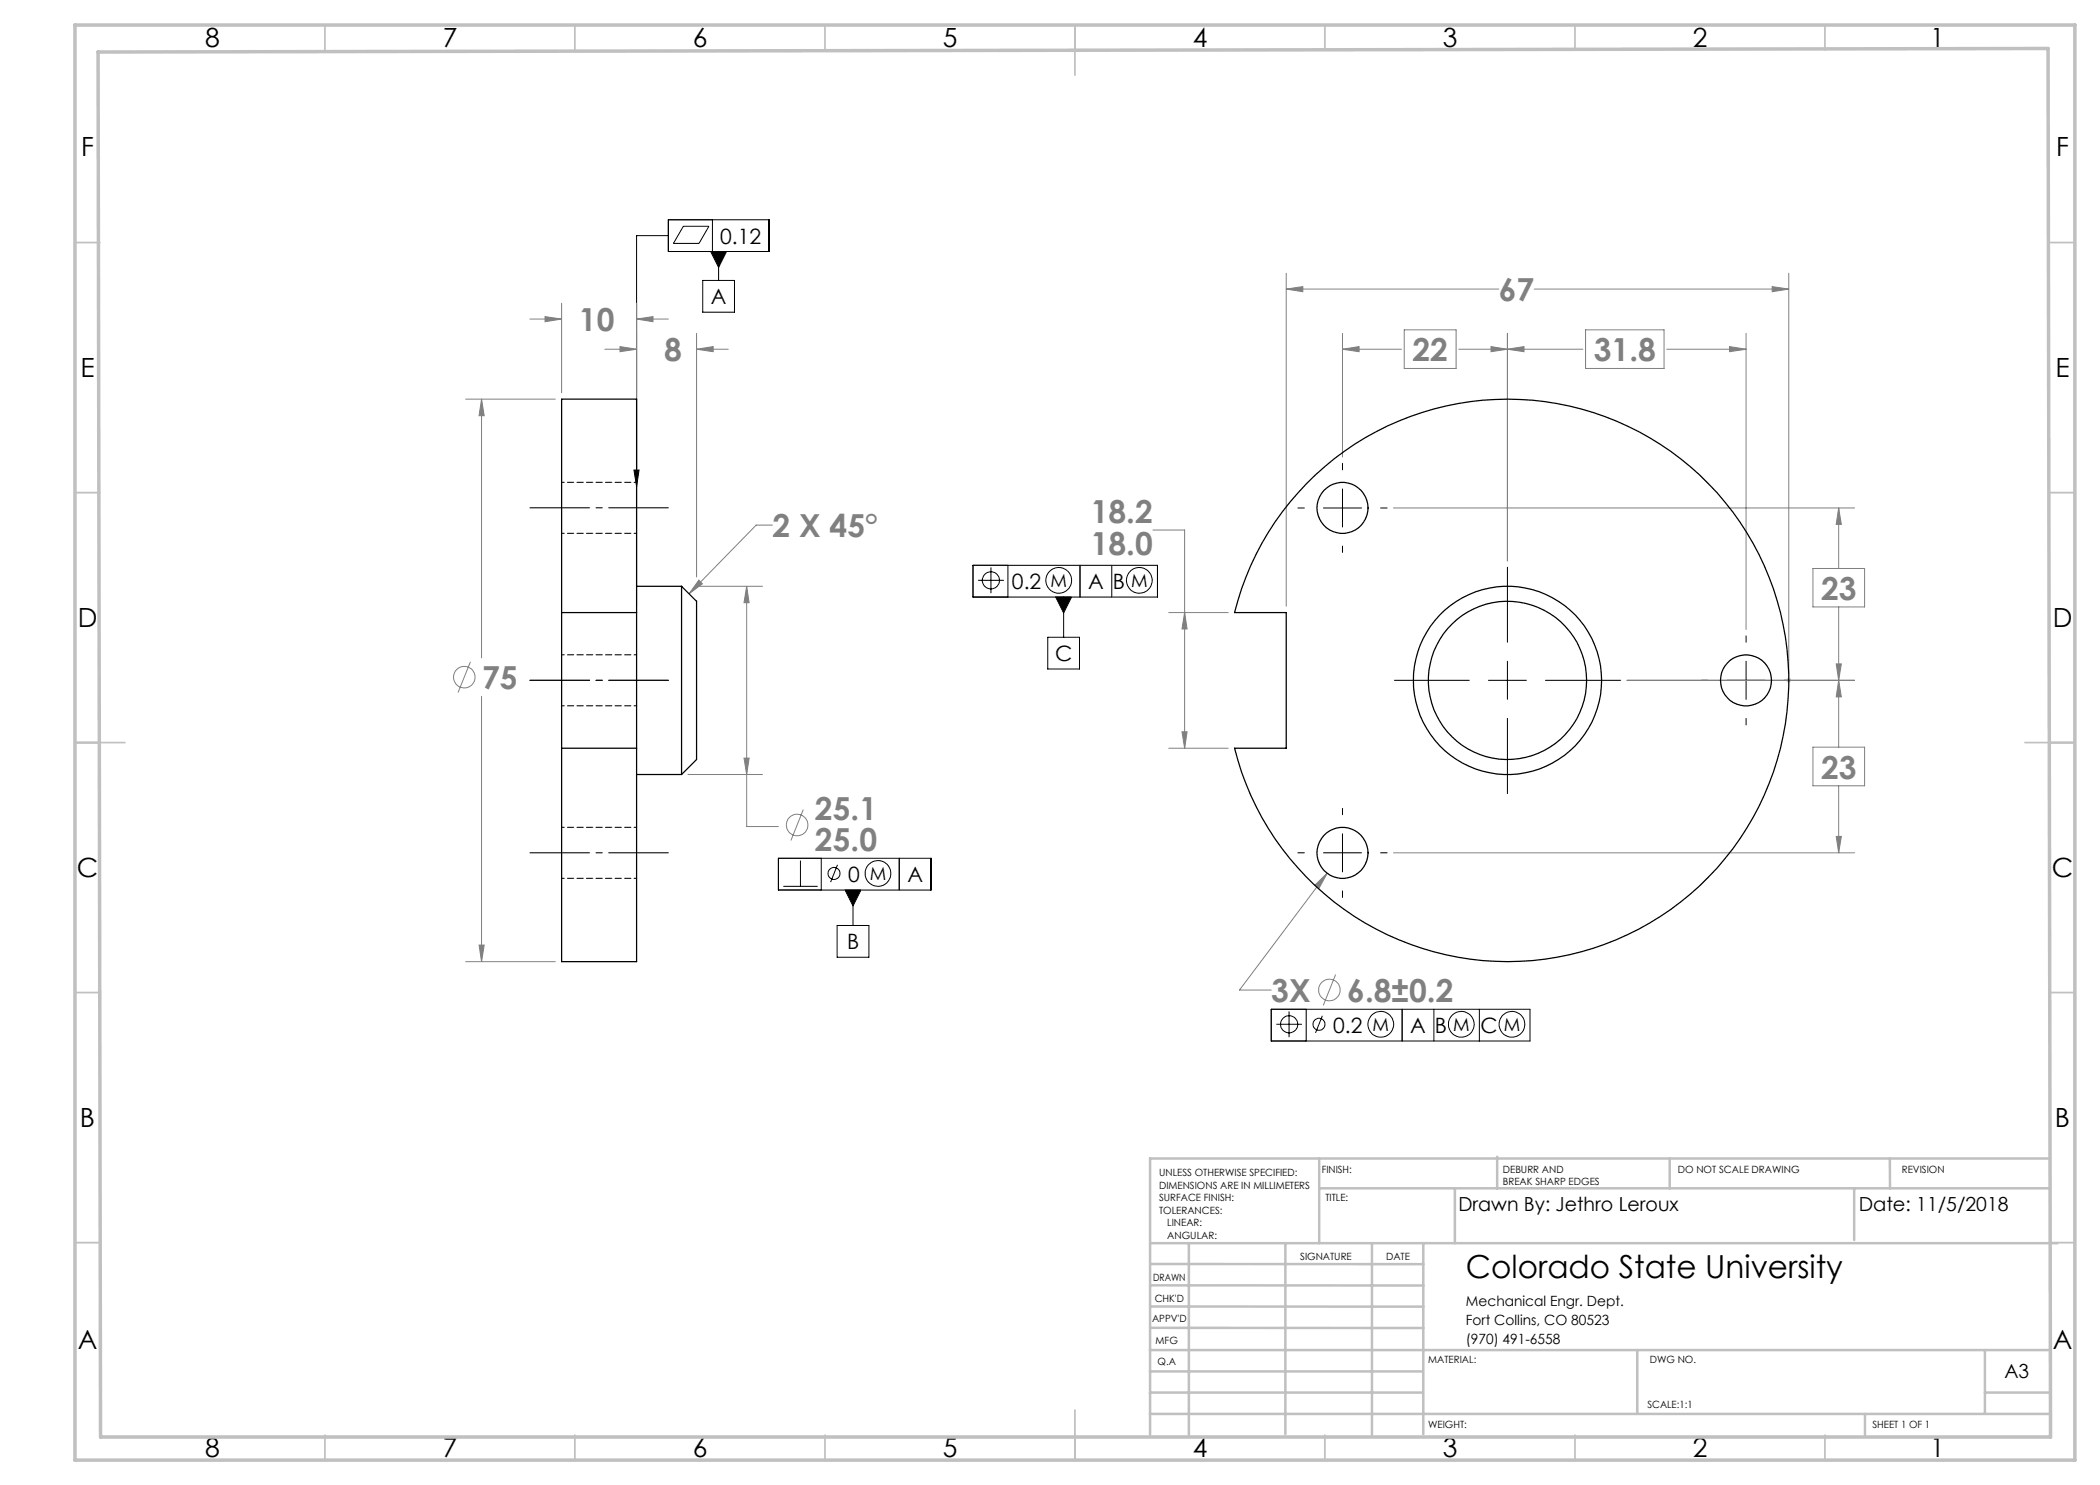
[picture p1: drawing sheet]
<svg xmlns="http://www.w3.org/2000/svg" width="420mm" height="297mm" viewBox="0 0 420 297" stroke-linecap="round" stroke-linejoin="round" font-family="sans-serif">
<g fill="none" stroke="#808080" stroke-width=".2">
<path d="M257.2 57.8l3.4-.5v1zM257.2 54.6v66.6M257.2 57.8h42.6M306.8 57.8h51M354.4 57.3l3.4 .5-3.4 .5zM357.8 54.6v80.2M93.1 79.8h18M96.3 79.8l.5 3.3h-1zM96.3 79.8v51.8M106 63.8h6.3M109 63.3l3.3 .5-3.3 .5zM112.3 60.6v18"/>
<path d="M121 69.8h6.3M124 69.3l3.3 .5-3.3 .5zM127.3 63.8l3.3-.5v1zM127.3 60.6v60.6M127.3 63.8h6.4M139.3 69.8l3.3-.5v1zM139.3 66.7v48.7M139.3 69.8h6.4M268.5 69.8l3.3-.5v1zM268.5 69.8h11.8M268.5 66.7v24.7M280.8 66h10.4v7.7h-10.4z"/>
<path d="M291.7 69.8h24.9M298.2 69.3l3.3 .5-3.3 .5zM301.5 69.8l3.3-.5v1zM301.5 66.7v45.5M317.1 66h15.7v7.7h-15.7zM333.3 69.8h15.9M345.9 69.3l3.3 .5-3.3 .5zM349.2 66.7v59.2M139.4 117.3h13.1M139.8 116l.7 .8-2.7 1.9zM149.3 117.3l.5 3.2h-1zM149.3 117.3v48h6.4"/>
<path d="M154.5 105h-3.3l-13.4 13.7M230.6 106h6.3v43.6M278.7 101.6h92.2M362.6 113.7h10.3v7.7h-10.3zM367.7 101.6l.6 3.3h-1.1zM367.7 101.6v12.1M94.1 132.4l-2.5 6.1M96.3 139.3v53M233.8 122.5h11.8M236.9 122.5l.5 3.3h-1zM325.4 136.1h45.5M367.2 132.8h1.1l-.6 3.3z"/>
<path d="M367.7 136.1l.6 3.3h-1.1zM367.7 121.4v28M137.6 154.9h14.9M148.8 151.6h1l-.5 3.3zM233.8 149.6h11.8M236.4 146.4h1l-.5 3.2zM362.6 149.4h10.3v7.8h-10.3zM367.7 157.2v13.4M160.7 161.9l-2.5 6.2M263 177l2.4-2.3-1.6 2.9zM265.4 174.7l-17.5 23.3h6.3M278.7 170.6h92.2"/>
<path d="M367.2 167.3h1.1l-.6 3.3zM93.1 192.3h18M95.8 189h1l-.5 3.3zM267.1 194.9l-2.4 6.2"/>
<circle cx="92.8" cy="135.4" r="2.16"/>
<circle cx="159.4" cy="165" r="2.15"/>
<circle cx="265.9" cy="198" r="2.16"/>
</g>
<g fill="none" stroke="#000" stroke-width=".2">
<path d="M133.7 44h20.1v6.3h-20.1zM133.7 47.1h-6.4v50.2M136.7 45.3h5.1l-2 3.4h-5.1zM140.5 56.1h6.4v6.3h-6.4zM142.1 50.3h3.2l-1.6 3.2zM142.5 44v6.3M143.7 50.3v5.8M126.8 94h1l-.5 3.3zM268.5 92.7v1.3M268.5 97.8v7.6M194.6 113.1h36.9v6.3h-36.9zM195.6 116.1h5.2"/>
<path d="M198.2 113.5v5.1M201.6 113.1v6.3M211.1 119.4h3.2l-1.6 3.2zM212.7 119.4v8.1M216 113.1v6.3M222.4 113.1v6.3M259.6 101.6h1.3M264.7 101.6h7.6M268.5 109.2v1.3M276.1 101.6h1.3M301.5 113.4v15M209.5 127.5h6.4v6.3h-6.4z"/>
<path d="M278.9 136.1h15M297.7 136.1h7.6M301.5 132.3v7.6M309.1 136.1h15M340.3 136.1h1.3M345.4 136.1h7.6M349.2 127.2v1.2M349.2 132.3v7.6M356.8 136.1h1.3M301.5 143.7v15M349.2 143.7v1.3M155.7 171.7h30.5v6.3h-30.5z"/>
<path d="M156.7 177.3h6.8M160.1 172.1v5.2M164.3 171.7v6.3M167.5 173l-1.4 3.4M169 178h3.2l-1.6 3.2zM170.6 178v7.1M179.8 171.7v6.3M259.6 170.6h1.3M264.7 170.6h7.6M268.5 161.7v1.2M268.5 166.8v7.6M268.5 178.2v1.3"/>
<path d="M276.1 170.6h1.3M167.4 185.1h6.4v6.3h-6.4zM254.2 201.9h51.8v6.3h-51.8zM255.3 204.9h5.1M257.8 202.3v5.1M261.2 201.9v6.3M264.5 203.2l-1.4 3.4M280.4 201.9v6.3M286.8 201.9v6.3M295.9 201.9v6.3"/>
<circle cx="198.2" cy="116.1" r="1.72"/>
<circle cx="211.7" cy="116.1" r="2.57"/>
<circle cx="227.9" cy="116.1" r="2.57"/>
<circle cx="166.8" cy="174.7" r="1.19"/>
<circle cx="175.6" cy="174.7" r="2.57"/>
<circle cx="257.8" cy="204.9" r="1.71"/>
<circle cx="263.8" cy="204.9" r="1.2"/>
<circle cx="276.2" cy="204.9" r="2.57"/>
<circle cx="292.3" cy="204.9" r="2.58"/>
<circle cx="302.4" cy="204.9" r="2.58"/>
</g>
<path d="M357.3 136.1h.9M357.4 135.7l.7 .8M357.8 135.6v1M358.1 135.7l-.7 .8" fill="none" stroke="#c0c0c0" stroke-width=".2"/>
<path d="M106 101.6h27.7M106 136.1h27.7M133.7 136.1h-27.7M106 170.6h27.7" fill="none" stroke="#000" stroke-width=".2" stroke-dasharray="15.2 1.3 1.3 1.3" stroke-dashoffset="3.3"/>
<g fill="none" stroke="#c0c0c0" stroke-width=".35">
<path d="M65 5v5M115 5v5M165 5v5M215 5v10M265 5v5M315 5v5M365 5v5M15 48.5h5M410 48.5h5M15 98.5h5M410 98.5h5M15 148.5h10"/>
<path d="M405 148.5h10M15 198.5h5M410 198.5h5M15 248.5h5M410 248.5h5M65 287v5M115 287v5M165 287v5M215 282v10M265 287v5M315 287v5M365 287v5"/>
</g>
<g fill="none" stroke="#c0c0c0" stroke-width=".5">
<path d="M263.8 231.7v16.9M263.8 237.7h146.2M291 237.7v10.9M299.4 231.3v6.4M333.9 231.7v6M370.8 237.7v10.3M378 231.7v6M410 231.7h-180v55.2M230.1 248.6h181.4M230.1 257.1h54.6M230.1 252.8h54.6M237.8 248.8v38.2"/>
<path d="M257.1 248.6v38.2M274.4 248.8v38.2M284.7 248.6v38.2M230 278.5h54.6M230 274.3h54.6M230 270h180M230 265.6h54.7M230.1 261.3h54.6M327.4 270v12.8M397 278.5h13M397 270v12.8M230 282.8h180"/>
<path d="M373 282.8v4.2"/>
</g>
<path d="M15 5h400v287h-400zM19.6 10.4l390-.7 .5 277.7h-390z" fill="none" stroke="#c0c0c0" stroke-width=".7"/>
<path d="M126.8 94h1l-.5 3.3zM142.1 50.3l1.6 3.2 1.6-3.2zM169 178l1.6 3.2 1.6-3.2zM211.1 119.4l1.6 3.2 1.6-3.2z" fill="#000"/>
<g fill="#808080">
<path d="M354.4 57.3l3.4 .5-3.4 .5zM257.2 57.8l3.4-.5v1z"/>
<path d="M127.3 63.8l3.3-.5v1zM109 63.3l3.3 .5-3.3 .5zM124 69.3l3.3 .5-3.3 .5zM139.3 69.8l3.3-.5v1zM96.3 79.8l.5 3.3h-1zM95.8 189h1l-.5 3.3zM149.3 117.3l.5 3.2h-1zM148.8 151.6h1l-.5 3.3zM139.8 116l.7 .8-2.7 1.9zM236.9 122.5l.5 3.3h-1zM236.4 146.4h1l-.5 3.2zM263 177l.8 .6 1.6-2.9zM268.5 69.8l3.3-.5v1zM298.2 69.3l3.3 .5-3.3 .5zM301.5 69.8l3.3-.5v1zM345.9 69.3l3.3 .5-3.3 .5zM367.2 167.3h1.1l-.6 3.3zM367.7 136.1l.6 3.3h-1.1zM367.2 132.8h1.1l-.6 3.3zM367.7 101.6l.6 3.3h-1.1z"/>
</g>
<g fill="none" stroke="#000" stroke-width=".25">
<path d="M261.3 96.7a56.3 56.3 0 0 1 86.2 7.1 56.3 56.3 0 0 1-22.7 83.5 56.3 56.3 0 0 1-77.9-37.7h10.3v-27.1h-10.3a56 56 0 0 1 14.4-25.8zM127.3 117.3h9M136.3 117.3v37.6M136.3 117.3l3 3v31.6l-3 3M112.3 122.5v-42.7h15v42.7M112.3 122.5h15M112.3 122.5v27.1M127.3 122.5v27.1M112.3 149.6v42.7h15v-42.7M112.3 149.6h15M127.3 154.9h9"/>
<circle cx="268.5" cy="101.6" r="5.1"/>
<circle cx="301.5" cy="136.1" r="15.8"/>
<circle cx="301.5" cy="136.1" r="18.8"/>
<circle cx="349.2" cy="136.1" r="5.1"/>
<circle cx="268.5" cy="170.6" r="5.1"/>
</g>
<path d="M127.3 96.5h-15M112.3 106.7h15M127.3 131h-15M112.3 141.2h15M112.3 175.7h15M127.3 165.5h-15" fill="none" stroke="#000" stroke-width=".2" stroke-dasharray="1.3 .6" stroke-dashoffset=".8"/>
<g font-size="6.3" fill="#808080">
<text x="299.8" y="60.3">67</text>
<text x="115.8" y="66.3">10</text>
<text x="132.8" y="72.3">8</text>
<text x="282.5" y="72.3">22</text>
<text x="318.8" y="72.3">31.8</text>
<text x="154.5" y="107.5">2 X 45°</text>
<text x="218.1" y="104.6">18.2</text>
<text x="218.1" y="111">18.0</text>
<text x="364.2" y="120">23</text>
<text x="96.4" y="137.9">75</text>
<text x="364.2" y="155.7">23</text>
<text x="163" y="163.9">25.1</text>
<text x="163" y="170.3">25.0</text>
<text x="254.3" y="200.4">3X</text>
<text x="269.5" y="200.4">6.8±0.2</text>
</g>
<text font-size="6.3" x="293.2" y="255.5">Colorado State University</text>
<g font-size="5.3">
<text x="41" y="9.5">8</text>
<text x="88.5" y="9.5">7</text>
<text x="138.5" y="9.5">6</text>
<text x="188.5" y="9.5">5</text>
<text x="238.5" y="9.5">4</text>
<text x="288.5" y="9.5">3</text>
<text x="338.5" y="9.5">2</text>
<text x="386" y="9.5">1</text>
<text x="16.2" y="31.2">F</text>
<text x="411.2" y="31.2">F</text>
<text x="16.1" y="75.5">E</text>
<text x="411.1" y="75.5">E</text>
<text x="15.5" y="125.5">D</text>
<text x="410.5" y="125.5">D</text>
<text x="15.4" y="175.5">C</text>
<text x="410.4" y="175.5">C</text>
<text x="16" y="225.5">B</text>
<text x="411" y="225.5">B</text>
<text x="15.5" y="269.8">A</text>
<text x="410.5" y="269.8">A</text>
<text x="41" y="291.5">8</text>
<text x="88.5" y="291.5">7</text>
<text x="138.5" y="291.5">6</text>
<text x="188.5" y="291.5">5</text>
<text x="238.5" y="291.5">4</text>
<text x="288.5" y="291.5">3</text>
<text x="338.5" y="291.5">2</text>
<text x="386" y="291.5">1</text>
</g>
<g font-size="4.2">
<text x="144" y="48.7">0.12</text>
<text x="142.2" y="60.8">A</text>
<text x="202.4" y="117.8">0.2</text>
<text x="217.6" y="117.8">A</text>
<text x="222.5" y="117.8">B</text>
<text x="211" y="132.2">C</text>
<text x="169.6" y="176.4">0</text>
<text x="181.5" y="176.4">A</text>
<text x="169.4" y="189.9">B</text>
<text x="266.6" y="206.6">0.2</text>
<text x="282" y="206.6">A</text>
<text x="287" y="206.6">B</text>
<text x="296.1" y="206.6">C</text>
</g>
<g font-size="3.9">
<text x="291.7" y="242.2">Drawn By: Jethro Leroux</text>
<text x="371.7" y="242.2">Date: 11/5/2018</text>
<text x="400.9" y="275.5">A3</text>
</g>
<g font-size="3.6">
<text x="210.1" y="117.3">M</text>
<text x="226.2" y="117.3">M</text>
<text x="174" y="175.9">M</text>
<text x="274.5" y="206.1">M</text>
<text x="290.6" y="206.1">M</text>
<text x="300.8" y="206.1">M</text>
</g>
<g font-size="2.8">
<text x="293.2" y="261.1">Mechanical Engr. Dept.</text>
<text x="293.2" y="264.9">Fort Collins, CO 80523</text>
<text x="293.2" y="268.7">(970) 491-6558</text>
</g>
<g font-size="2">
<text x="231.8" y="235.2">UNLESS OTHERWISE SPECIFIED:</text>
<text x="231.8" y="237.7">DIMENSIONS ARE IN MILLIMETERS</text>
<text x="264.4" y="234.6">FINISH:</text>
<text x="300.6" y="234.6">DEBURR AND</text>
<text x="300.6" y="237.1">BREAK SHARP EDGES</text>
<text x="335.6" y="234.6">DO NOT SCALE DRAWING</text>
<text x="380.4" y="234.6">REVISION</text>
<text x="231.8" y="240.2">SURFACE FINISH:</text>
<text x="231.8" y="242.7">TOLERANCES:</text>
<text x="233.4" y="245.2">LINEAR:</text>
<text x="265.1" y="240.2">TITLE:</text>
<text x="233.5" y="247.7">ANGULAR:</text>
<text x="260" y="251.9">SIGNATURE</text>
<text x="277.2" y="251.9">DATE</text>
<text x="230.6" y="256.1">DRAWN</text>
<text x="230.9" y="260.3">CHK'D</text>
<text x="230.4" y="264.4">APPV'D</text>
<text x="231.1" y="268.8">MFG</text>
<text x="231.5" y="273">Q.A</text>
<text x="285.6" y="272.5">MATERIAL:</text>
<text x="330" y="272.5">DWG NO.</text>
<text x="329.5" y="281.7">SCALE:1:1</text>
<text x="285.6" y="285.5">WEIGHT:</text>
<text x="374.5" y="285.6">SHEET 1 OF 1</text>
</g>
</svg>
